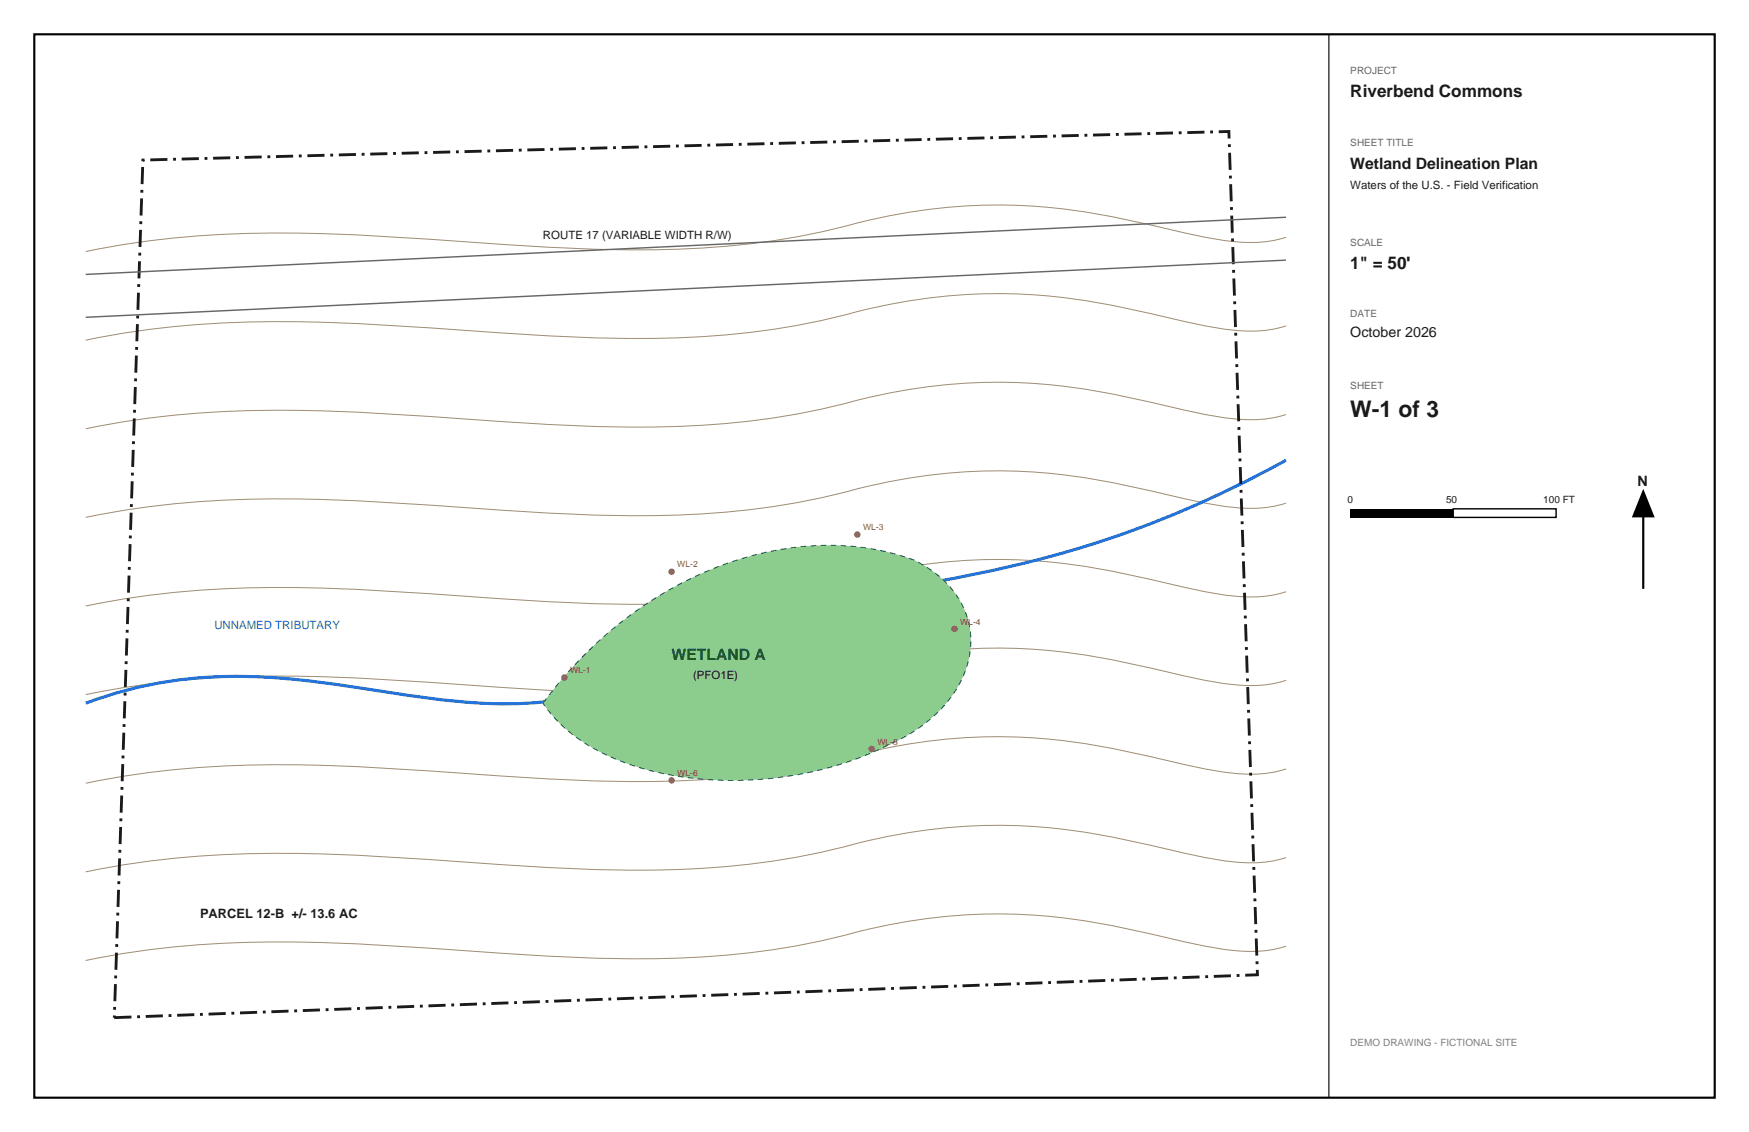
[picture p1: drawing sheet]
<svg xmlns="http://www.w3.org/2000/svg" width="432mm" height="279mm" viewBox="0 0 432 279" stroke-linecap="round" stroke-linejoin="round" font-family="sans-serif">
<path d="M8.5 8.5h414.8v262.4h-414.8z" fill="none" stroke="#000" stroke-width=".53"/>
<path d="M328.1 8.5v262.4" fill="none" stroke="#000" stroke-width=".28"/>
<!-- layer: Topography -->
<path d="M317.5 58.6a35.9 35.9 0 0 1-17.5 .4l-3.3-.6a412.5 412.5 0 0 0-32.3-6.6 137 137 0 0 0-52.7 3.2 210.6 210.6 0 0 1-62.7 6.6l-15.6-.7-31.4-2.1a377.3 377.3 0 0 0-56-.3l-8.2 .8-8.3 1.2-8.3 1.6M317.5 80.4a35.9 35.9 0 0 1-17.5 .5l-3.3-.6a412.5 412.5 0 0 0-32.3-6.6 137 137 0 0 0-52.7 3.2 210.6 210.6 0 0 1-62.7 6.5l-15.6-.6-31.4-2.1a377.3 377.3 0 0 0-56-.4l-8.2 .9-8.3 1.2-8.3 1.6M317.5 102.3a35.9 35.9 0 0 1-17.5 .4l-3.3-.6a412.5 412.5 0 0 0-32.3-6.5 137 137 0 0 0-52.7 3.2 210.6 210.6 0 0 1-62.7 6.5l-15.6-.7-31.4-2.1a377.3 377.3 0 0 0-56-.3l-8.2 .9-8.3 1.2-8.3 1.5M317.5 124.2a35.9 35.9 0 0 1-17.5 .4l-3.3-.6a412.5 412.5 0 0 0-32.3-6.6 137 137 0 0 0-52.7 3.3 210.6 210.6 0 0 1-62.7 6.5l-15.6-.7-31.4-2.1a377.3 377.3 0 0 0-56-.3l-8.2 .8-8.3 1.2-8.3 1.6M317.5 146a35.9 35.9 0 0 1-17.5 .5l-3.3-.6a412.5 412.5 0 0 0-32.3-6.6 137 137 0 0 0-52.7 3.2 210.6 210.6 0 0 1-62.7 6.6l-15.6-.7-31.4-2.1a377.3 377.3 0 0 0-56-.4l-8.2 .9-8.3 1.2-8.3 1.6M317.5 167.9a35.9 35.9 0 0 1-17.5 .5l-3.3-.7a412.5 412.5 0 0 0-32.3-6.5 137 137 0 0 0-52.7 3.2 210.6 210.6 0 0 1-62.7 6.5l-15.6-.6-31.4-2.1a377.3 377.3 0 0 0-56-.4l-8.2 .9-8.3 1.2-8.3 1.5M317.5 189.8a35.9 35.9 0 0 1-17.5 .4l-3.3-.6a412.5 412.5 0 0 0-32.3-6.6 137 137 0 0 0-52.7 3.3 210.6 210.6 0 0 1-62.7 6.5l-15.6-.7-31.4-2.1a377.3 377.3 0 0 0-56-.3l-8.2 .9-8.3 1.2-8.3 1.5M317.5 211.7a35.9 35.9 0 0 1-17.5 .4l-3.3-.6a412.5 412.5 0 0 0-32.3-6.6 137 137 0 0 0-52.7 3.2 210.6 210.6 0 0 1-62.7 6.6l-15.6-.7-31.4-2.1a377.3 377.3 0 0 0-56-.3l-8.2 .8-8.3 1.2-8.3 1.6M317.5 233.5a35.9 35.9 0 0 1-17.5 .5l-3.3-.6a412.5 412.5 0 0 0-32.3-6.6 137 137 0 0 0-52.7 3.2 210.6 210.6 0 0 1-62.7 6.5l-15.6-.6-31.4-2.1a377.3 377.3 0 0 0-56-.4l-8.2 .9-8.3 1.2-8.3 1.6" fill="none" stroke="#9e8c73" stroke-width=".25"/>
<!-- layer: Hydrology -->
<path d="M317.5 113.6a260.3 260.3 0 0 1-80.4 28.8l-17.7 3.3a207.7 207.7 0 0 0-37.8 9.7l-5.3 2.2-5.2 2.5-5.3 2.9a81.4 81.4 0 0 1-46.9 10.6 378.2 378.2 0 0 1-34.3-4.4 153.2 153.2 0 0 0-36.6-1.8 102.4 102.4 0 0 0-26.8 6.2" fill="none" stroke="#2673d9" stroke-width=".78" stroke-linecap="butt"/>
<path d="M143.9 162a90.6 90.6 0 0 1 51-26.7 63.1 63.1 0 0 1 30.9 3 23.6 23.6 0 0 1 13.6 16.4 22.9 22.9 0 0 1-6.2 19.3 40 40 0 0 1-14.5 10.1 87.2 87.2 0 0 1-62.7 4.8 41.4 41.4 0 0 1-21.9-15.3l3.1-4.1z" fill="#8ccc8c" stroke="#338033" stroke-width=".28" stroke-dasharray="1.4 1.1" stroke-linecap="butt"/>
<path d="M35.3 39.5l268.1-7 7 208.1-282.2 10.6z" fill="none" stroke="#1a1a1a" stroke-width=".71" stroke-dasharray="4.2 1.4 .7 1.4" stroke-linecap="butt"/>
<path d="M317.5 53.6l-296.3 14.1M317.5 64.2l-296.3 14.1" fill="none" stroke="#666" stroke-width=".35"/>
<path d="M333.4 125.6h25.4v2.1h-25.4zM405.7 120.7l2.8 7h-5.6z" fill="#000"/>
<path d="M358.8 125.6h25.4v2.1h-25.4z" fill="none" stroke="#000" stroke-width=".35"/>
<path d="M405.7 124.2v21.1" fill="none" stroke="#000" stroke-width=".53"/>
<g fill="#d91a1a">
<circle cx="139.3" cy="167.2" r=".78"/>
<circle cx="165.8" cy="141.1" r=".78"/>
<circle cx="211.7" cy="131.9" r=".78"/>
<circle cx="235.7" cy="155.2" r=".78"/>
<circle cx="215.2" cy="184.9" r=".78"/>
<circle cx="165.8" cy="192.6" r=".78"/>
</g>
<text font-size="5.6" fill="#1a1a1a" x="333.4" y="103">W-1 of 3</text>
<g font-size="4.2" fill="#1a1a1a">
<text x="333.4" y="24">Riverbend Commons</text>
<text x="333.4" y="66.3">1&quot; = 50'</text>
</g>
<text font-size="3.9" fill="#1a1a1a" x="333.4" y="41.6">Wetland Delineation Plan</text>
<text font-size="3.9" fill="#1a591a" x="165.8" y="163">WETLAND A</text>
<g font-size="3.5" fill="#1a1a1a">
<text x="333.4" y="83.3">October 2026</text>
<text x="404.3" y="119.9">N</text>
</g>
<text font-size="3.2" fill="#1a1a1a" x="49.4" y="226.5">PARCEL 12-B +/- 13.6 AC</text>
<g font-size="2.8" fill="#1a1a1a">
<text x="333.4" y="46.6">Waters of the U.S. - Field Verification</text>
<text x="134.1" y="58.9">ROUTE 17 (VARIABLE WIDTH R/W)</text>
<text x="171.1" y="167.6">(PFO1E)</text>
</g>
<text font-size="2.8" fill="#2666bf" x="52.9" y="155.2">UNNAMED TRIBUTARY</text>
<g font-size="2.5" fill="#666">
<text x="333.4" y="18.3">PROJECT</text>
<text x="333.4" y="36">SHEET TITLE</text>
<text x="333.4" y="60.7">SCALE</text>
<text x="333.4" y="78.3">DATE</text>
<text x="333.4" y="96">SHEET</text>
</g>
<g font-size="2.5" fill="#1a1a1a">
<text x="332.7" y="124.2">0</text>
<text x="357" y="124.2">50</text>
<text x="381" y="124.2">100 FT</text>
</g>
<text font-size="2.5" fill="#808080" x="333.4" y="258.2">DEMO DRAWING - FICTIONAL SITE</text>
<g font-size="2.1" fill="#d91a1a">
<text x="213.1" y="130.9">WL-3</text>
<text x="167.2" y="140.1">WL-2</text>
<text x="237.1" y="154.2">WL-4</text>
<text x="140.8" y="166.2">WL-1</text>
<text x="216.6" y="183.8">WL-5</text>
<text x="167.2" y="191.6">WL-6</text>
</g>
</svg>
